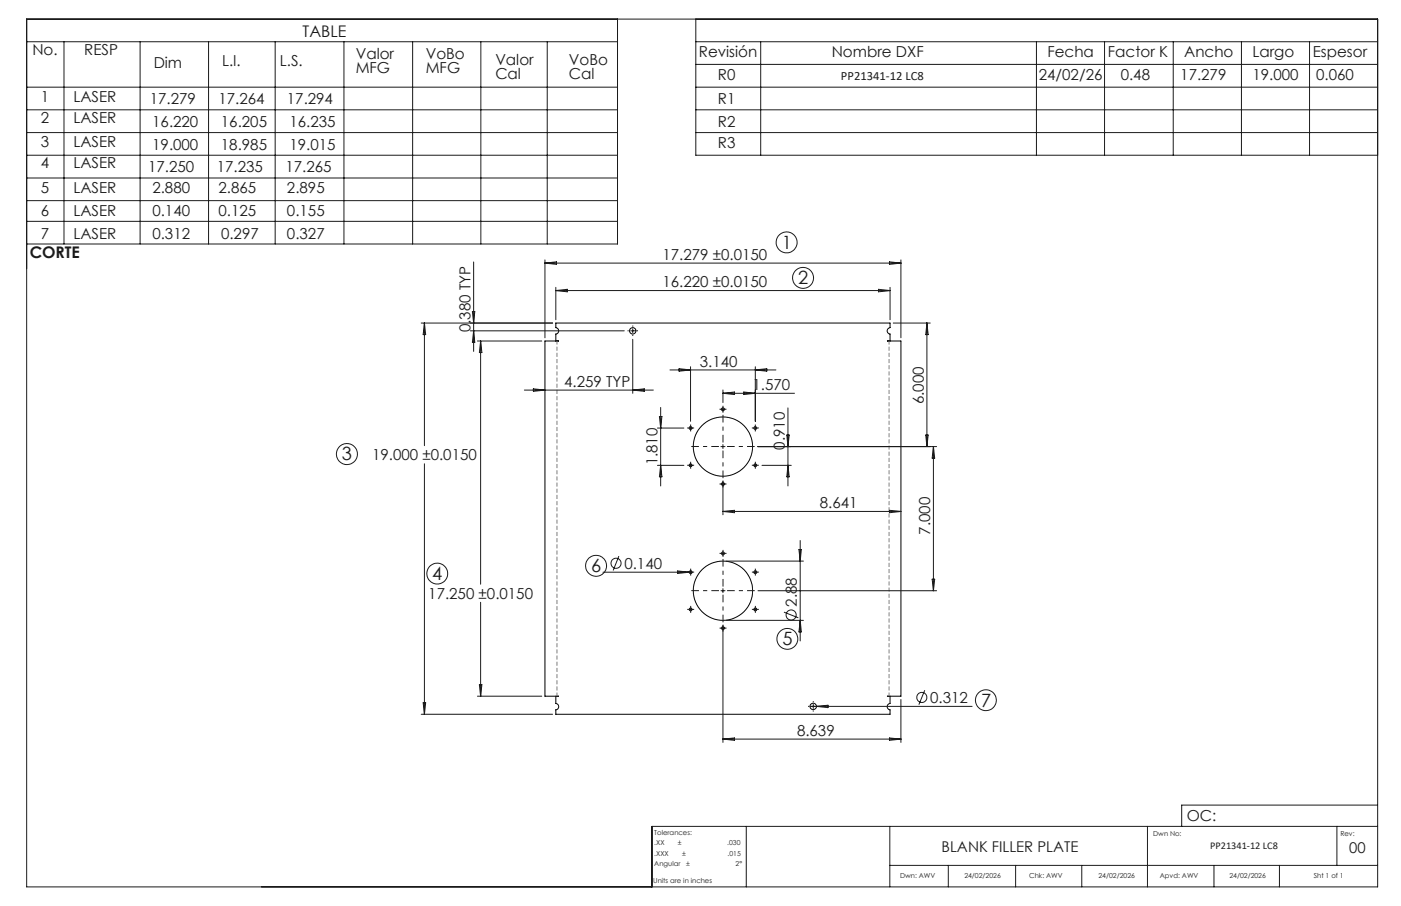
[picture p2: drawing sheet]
<svg xmlns="http://www.w3.org/2000/svg" width="432mm" height="279mm" viewBox="0 0 432 279" stroke-linecap="round" stroke-linejoin="round" font-family="sans-serif">
<g fill="none" stroke="#000" stroke-width=".31">
<path d="M171.3 99.6h103v1.4a.99 .99 0 0 0-.9 1 .99 .99 0 0 0 .9 1v2.1l-.8 .1h4.2v109.5h-4.2h.8v2.2a.99 .99 0 0 0-.9 1 .99 .99 0 0 0 .9 1v1.4h-103v-1.4a.99 .99 0 0 0 .9-1 .99 .99 0 0 0-.9-1v-2.2h.8h-4.1v-109.5h4.1l-.8-.1v-2.1a.99 .99 0 0 0 .9-1 .99 .99 0 0 0-.9-1z"/>
<circle cx="195" cy="102" r=".98"/>
<circle cx="212.8" cy="132" r=".45"/>
<circle cx="222.8" cy="137.7" r="9.1"/>
<circle cx="222.8" cy="126.2" r=".46"/>
<circle cx="232.8" cy="132" r=".44"/>
<circle cx="212.8" cy="143.5" r=".44"/>
<circle cx="222.8" cy="149.3" r=".45"/>
<circle cx="232.8" cy="143.5" r=".43"/>
<circle cx="212.8" cy="176.4" r=".44"/>
<circle cx="222.8" cy="170.7" r=".46"/>
<circle cx="232.8" cy="176.4" r=".44"/>
<circle cx="212.9" cy="187.9" r=".43"/>
<circle cx="222.8" cy="182.2" r="9.1"/>
<circle cx="222.8" cy="193.7" r=".45"/>
<circle cx="232.8" cy="187.9" r=".43"/>
<circle cx="250.6" cy="217.9" r=".99"/>
</g>
<g fill="none" stroke="#191924" stroke-width=".31">
<path d="M8.2 5.9h416.4v267.6h-416.4zM8.2 12.9h182.1M19.7 12.9v62.3M43.2 12.9v62.3M64.3 12.9v62.3M84.8 12.9v62.3M106 12.9v62.3M127.2 12.9v62.3M148.2 12.9v62.3M168.7 12.9v62.3M190.3 5.9v69.3h-182.1M214.5 12.9h210.1"/>
<path d="M214.5 5.9v42h210.1M214.5 19.9h210.1M234.5 12.9v35M319.4 12.9v35M340.4 12.9v35M361.6 12.9v35M382.6 12.9v35M403.6 12.9v35M8.2 26.9h182.1M8.2 33.9h182.1M214.5 26.9h210.1M214.5 33.9h210.1"/>
<path d="M8.2 40.9h182.1M8.2 47.9h182.1M8.2 54.9h182.1M214.5 40.9h210.1M8.2 68.3h182.1M8.2 61.9h182.1M129.8 99.6h40.5M130.8 99.6v37.8M130.8 99.6l.4 3.6h-.8zM145.6 96.1h.7l-.3 3.5zM146 80.8v27.6M168 80.2v24"/>
<path d="M168 81.1h109.7M168 81.1l3.5-.3v.7zM171.3 88.6v10M171.3 89.6h103M171.3 89.6l3.6-.4v.8zM270.8 89.2l3.5 .4-3.5 .4zM274.1 80.8l3.6 .3-3.6 .4zM274.3 88.6v10M275.3 99.6h11.4M277.7 80.2v24M285.7 99.6l.4 3.6h-.8zM285.7 99.6v38.1"/>
<path d="M145 102h47.4M146 102l.3 3.6h-.7zM147.1 105.2h19.9M148.1 105.2v75M148.1 105.2l.4 3.5h-.8zM164.4 119.9l3.6 .4-3.6 .4zM194.4 102h1.3M195 101.4v1.3M195 104.6v16.7M206.5 114.1h32.6M209.3 113.7l3.5 .4-3.5 .4zM212.8 113.1v16.8"/>
<path d="M232.8 113.1v16.8M232.8 114.1l3.5-.4v.8zM161.6 120.3h39.8M195 120.3l3.6-.4v.8zM202.6 132h8.2M203.2 128.4h.8l-.4 3.6zM203.6 125.7v24.2M212.2 132h1.3M212.8 131.4v1.2M222.2 137.7h1.2M222.2 126.2h1.2M222.8 120.3v3.8"/>
<path d="M222.8 125.6v1.3M222.8 137.1v1.2M222.8 121.3l3.6-.4v.8zM222.8 121.3h22.1M229.2 120.9l3.6 .4-3.6 .4zM232.2 132h1.2M232.8 131.4v1.2M233.6 137.7h55.1M242.5 134.2h.7l-.3 3.5zM242.9 125.8v24.1M285.3 134.2h.8l-.4 3.5zM287.7 137.7v44.5"/>
<path d="M287.7 137.7l.4 3.6h-.8zM130.8 143v77.3M202.6 143.5h8.2M203.6 143.5l.4 3.5h-.8zM212.2 143.5h1.3M212.8 142.9v1.2M222.2 149.3h1.2M222.8 148.5v10.3M222.8 157.7l3.6-.3v.7zM222.8 157.7h54.9M232.2 143.5h1.2M232.8 142.9v1.2"/>
<path d="M234.8 143.5h9.1M242.9 143.5l.3 3.5h-.7zM274.1 157.4l3.6 .3-3.6 .4zM185.8 176.5h27.7M190.7 171.5l-1.7 4.4M208.8 176.1l3.6 .4-3.6 .3zM212.9 175.8v1.3M222.2 170.7h1.2M222.8 170v1.3M223.8 173h23.8M232.2 176.5h1.2M232.8 175.8v1.3"/>
<path d="M246.2 169.5h.8l-.4 3.5zM246.6 166.7v31M287.3 178.6h.8l-.4 3.6zM148.1 185.7v29M212.2 188h1.3M212.9 187.3v1.3M222.2 182.2h1.2M222.2 193.7h1.2M222.8 181.5v1.3M222.8 192.9v36.1M223.8 191.3h23.8M232.2 188h1.2"/>
<path d="M232.8 187.3v1.3M233.6 182.2h55.1M241.6 188.8l4.5 1.7M246.6 191.3l.4 3.6h-.8zM130.4 216.7h.8l-.4 3.6zM147.1 214.7h19.9M147.7 211.1h.8l-.4 3.6zM249.7 217.8h49.9M250.6 217.2v1.3M251.6 217.8l3.6-.3v.7zM277.7 215.7v13.3M285 212.9l-1.8 4.4"/>
<path d="M129.8 220.3h40.5M222.8 227.9h54.9M222.8 227.9l3.6-.3v.7zM274.1 227.6l3.6 .3-3.6 .4zM230 254.8v18.7M274.2 254.8v18.7M353.7 254.8v18.7M412 254.8v12.1M424.6 254.8h-223.7v18.7M424.6 248.3h-60.4v6.5M274.2 266.9h150.4M292.3 266.9v6.6"/>
<path d="M313 266.9v6.6M333.4 266.9v6.6M374.2 266.9v6.6M394.3 266.9v6.6"/>
<circle cx="242.4" cy="74.8" r="3.2"/>
<circle cx="247.5" cy="85.7" r="3.2"/>
<circle cx="106.9" cy="140" r="3.2"/>
<circle cx="134.8" cy="176.9" r="3.2"/>
<circle cx="183.7" cy="174.5" r="3.2"/>
<circle cx="189.9" cy="173.7" r="1.55"/>
<circle cx="242.7" cy="197" r="3.2"/>
<circle cx="243.8" cy="189.7" r="1.55"/>
<circle cx="284.1" cy="215.1" r="1.55"/>
<circle cx="303.9" cy="215.9" r="3.2"/>
</g>
<g fill="none" stroke="#191924" stroke-width=".31" stroke-dasharray="15.2 1.3 1.3 1.3" stroke-linecap="butt">
<path d="M193.8 102h-.4M195 100.8v-.4M195 103.3v.3M196.3 102h.3M212.2 132h-.4M212.9 131.4v-.5M212.9 132.6v.5M213.5 132h.4M222.2 126.2h-.4M222.8 125.6v-.5M222.8 126.8v.5M223.5 126.2h.4"/>
<path d="M232.2 132h-.5M232.8 131.4v-.5M232.8 132.6v.5M233.4 132h.5M212.2 143.5h-.4M212.9 142.9v-.5M212.9 144.1v.4M213.5 143.5h.4M222.2 149.3h-.4M222.8 148.6v-.4M222.8 149.9v.4M223.5 149.3h.4"/>
<path d="M232.2 143.5h-.5M232.8 142.9v-.5M232.8 144.1v.4M233.4 143.5h.5M212.2 176.4h-.4M212.9 175.8v-.4M212.9 177.1v.4M213.5 176.4h.4M222.2 170.7h-.4M222.8 170v-.4M222.8 171.3v.4M223.5 170.7h.4"/>
<path d="M232.2 176.4h-.5M232.8 175.8v-.4M232.8 177.1v.4M233.4 176.4h.5M212.2 187.9h-.4M212.9 187.3v-.4M212.9 188.6v.4M213.5 187.9h.4M222.2 193.7h-.4M222.8 193.1v-.5M222.8 194.3v.5M223.5 193.7h.4"/>
<path d="M232.2 187.9h-.5M232.8 187.3v-.4M232.8 188.6v.4M233.4 187.9h.5M249.4 217.8h-.4M250.7 216.6v-.4M250.7 219.1v.4M251.9 217.8h.4"/>
</g>
<path d="M221.6 137.7h-8.5M222.8 136.4v-8.5M222.8 138.9v8.6M224.1 137.7h8.5M221.6 182.1h-8.5M222.8 180.9v-8.5M222.8 183.4v8.5M224.1 182.1h8.5" fill="none" stroke="#191924" stroke-width=".31" stroke-dasharray="15.2 1.3 1.3 1.3" stroke-dashoffset="12.9" stroke-linecap="butt"/>
<path d="M171.7 105.2v109.5M274 214.7v-109.5" fill="none" stroke="#808080" stroke-width=".31" stroke-dasharray="1.3 .6" stroke-dashoffset=".2" stroke-linecap="butt"/>
<g font-size="5.6" fill="#191924">
<text x="240.9" y="76.7">1</text>
<text x="246" y="87.7">2</text>
<text x="105.4" y="142">3</text>
<text x="133.2" y="178.8">4</text>
<text x="182.2" y="176.5">6</text>
<text x="241.1" y="199">5</text>
<text x="302.4" y="217.9">7</text>
</g>
<g font-size="4.9" fill="#191924">
<text x="93.3" y="11.4">TABLE</text>
<text x="9.2" y="79.6">CORTE</text>
</g>
<g font-size="4.7" fill="#191924">
<text x="10" y="17">No.</text>
<text x="26" y="17">RESP</text>
<text x="215.4" y="17.6">Revisión</text>
<text x="256.3" y="17.6">Nombre DXF</text>
<text x="322.8" y="17.5">Fecha</text>
<text x="341.5" y="17.5">Factor K</text>
<text x="365" y="17.5">Ancho</text>
<text x="386" y="17.5">Largo</text>
<text x="404.6" y="17.5">Espesor</text>
<text x="47.4" y="20.9">Dim</text>
<text x="68.4" y="20.4">L.I.</text>
<text x="86.3" y="20.4">L.S.</text>
<text x="109.6" y="18.1">Valor</text>
<text x="109.6" y="22.6">MFG</text>
<text x="131.2" y="18.1">VoBo</text>
<text x="131.2" y="22.6">MFG</text>
<text x="152.7" y="20">Valor</text>
<text x="175.3" y="20">VoBo</text>
<text x="152.7" y="24.5">Cal</text>
<text x="175.3" y="24.5">Cal</text>
<text x="221.3" y="24.6">R0</text>
<text x="320.2" y="24.7">24/02/26</text>
<text x="345.4" y="24.7">0.48</text>
<text x="363.8" y="24.7">17.279</text>
<text x="386" y="24.7">19.000</text>
<text x="405.7" y="24.7">0.060</text>
<text x="12.6" y="31.3">1</text>
<text x="22.6" y="31.3">LASER</text>
<text x="46.1" y="32">17.279</text>
<text x="67.3" y="32">17.264</text>
<text x="88.4" y="32">17.294</text>
<text x="221.3" y="32.1">R1</text>
<text x="12.6" y="38">2</text>
<text x="22.6" y="38">LASER</text>
<text x="46.9" y="39.2">16.220</text>
<text x="68.1" y="39.2">16.205</text>
<text x="89.2" y="39.2">16.235</text>
<text x="221.3" y="39.1">R2</text>
<text x="12.6" y="45.4">3</text>
<text x="22.6" y="45.4">LASER</text>
<text x="46.9" y="46.1">19.000</text>
<text x="68.1" y="46.1">18.985</text>
<text x="89.2" y="46.1">19.015</text>
<text x="221.3" y="45.8">R3</text>
<text x="12.6" y="51.9">4</text>
<text x="22.6" y="51.9">LASER</text>
<text x="45.7" y="53.2">17.250</text>
<text x="66.8" y="53.2">17.235</text>
<text x="88" y="53.2">17.265</text>
<text x="12.6" y="59.5">5</text>
<text x="22.6" y="59.5">LASER</text>
<text x="47" y="59.6">2.880</text>
<text x="67.3" y="59.6">2.865</text>
<text x="88.5" y="59.6">2.895</text>
<text x="12.6" y="66.5">6</text>
<text x="22.6" y="66.5">LASER</text>
<text x="47" y="66.5">0.140</text>
<text x="67.3" y="66.5">0.125</text>
<text x="88.5" y="66.5">0.155</text>
<text x="12.6" y="73.6">7</text>
<text x="22.6" y="73.6">LASER</text>
<text x="47" y="73.6">0.312</text>
<text x="68.1" y="73.6">0.297</text>
<text x="88.5" y="73.6">0.327</text>
<text x="204.2" y="80.1">17.279 ±0.0150</text>
<text x="204.2" y="88.6">16.220 ±0.0150</text>
<text x="145" y="102.5" transform="rotate(-90 145 102.5)">0.380 TYP</text>
<text x="215.7" y="113.1">3.140</text>
<text x="173.9" y="119.3">4.259 TYP</text>
<text x="232" y="120.2">1.570</text>
<text x="284.7" y="124.7" transform="rotate(-90 284.7 124.7)">6.000</text>
<text x="114.7" y="142">19.000 ±0.0150</text>
<text x="202.6" y="143.6" transform="rotate(-90 202.6 143.6)">1.810</text>
<text x="241.9" y="138.7" transform="rotate(-90 241.9 138.7)">0.910</text>
<text x="252.7" y="156.7">8.641</text>
<text x="286.7" y="164.9" transform="rotate(-90 286.7 164.9)">7.000</text>
<text x="192.4" y="175.4">0.140</text>
<text x="132" y="184.7">17.250 ±0.0150</text>
<text x="245.6" y="187.1" transform="rotate(-90 245.6 187.1)">2.88</text>
<text x="286.7" y="216.8">0.312</text>
<text x="245.6" y="226.9">8.639</text>
<text x="365.8" y="253.1">OC:</text>
</g>
<g font-size="4.6" fill="#191924">
<text x="290.2" y="262.7">BLANK FILLER PLATE</text>
<text x="415.9" y="263">00</text>
</g>
<text font-size="3.9" fill="#191924" x="259.2" y="24.8">PP21341-12 LC8</text>
<text font-size="3.2" fill="#191924" x="373" y="261.8">PP21341-12 LC8</text>
<g font-size="2.1" fill="#191924">
<text x="201.7" y="257.6">Tolerances:</text>
<text x="355.4" y="257.8">Dwn No:</text>
<text x="413.1" y="257.8">Rev:</text>
<text x="201.7" y="260.7">.XX</text>
<text x="201.7" y="263.9">.XXX</text>
<text x="208.9" y="260.7">±</text>
<text x="210.2" y="263.9">±</text>
<text x="224.1" y="260.7">.030</text>
<text x="224.3" y="263.9">.015</text>
<text x="201.7" y="267">Angular</text>
<text x="211.5" y="267">±</text>
<text x="226.7" y="267">2°</text>
<text x="201.3" y="272.3">Units are in inches</text>
<text x="277.4" y="270.7">Dwn: AWV</text>
<text x="297.2" y="270.7">24/02/2026</text>
<text x="317.2" y="270.7">Chk: AWV</text>
<text x="338.6" y="270.7">24/02/2026</text>
<text x="357.5" y="270.7">Apvd: AWV</text>
<text x="378.9" y="270.7">24/02/2026</text>
<text x="404.9" y="270.7">Sht 1 of 1</text>
</g>
</svg>
